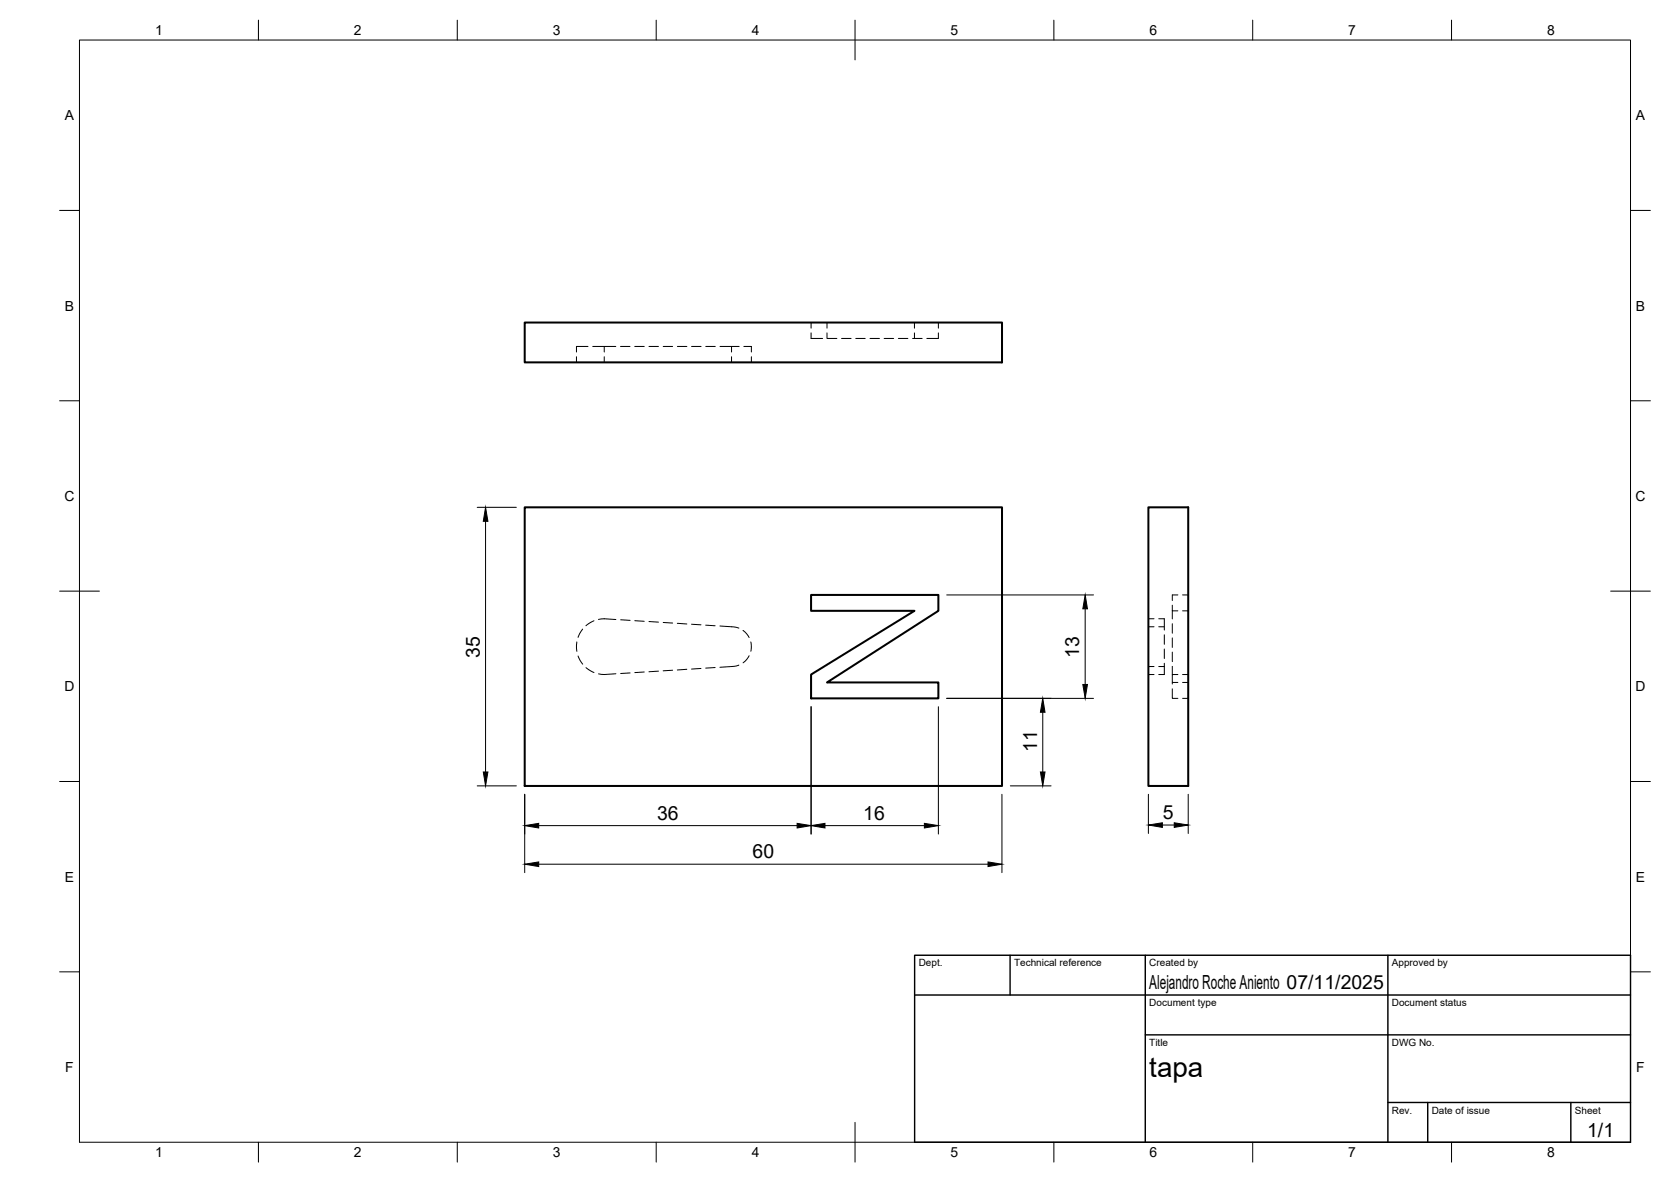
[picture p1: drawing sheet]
<svg xmlns="http://www.w3.org/2000/svg" width="420mm" height="297mm" viewBox="0 0 420 297" stroke-linecap="round" stroke-linejoin="round" font-family="sans-serif">
<!-- layer: Visible -->
<path d="M131.9 81.1h120v10h-120zM131.9 127.5h120v70h-120zM288.8 127.5h10v70h-10zM203.9 149.5h32v4l-28 18h28v4h-32v-6l26-16h-26z" fill="none" stroke="#000" stroke-width=".51"/>
<!-- layer: Hidden -->
<g fill="none" stroke="#000" stroke-width=".25">
<path d="M144.9 89.6v1.5M147.8 87.1h-2.9v1.4M149 87.1h2.9M151.9 89.6v1.5M154.8 87.1h-2.9v1.4M156 87.1h2.4M159.6 87.1h2.4M163.2 87.1h2.4M166.8 87.1h2.3M170.3 87.1h2.4M173.9 87.1h2.4M177.5 87.1h2.4"/>
<path d="M181 87.1h2.9M183.9 89.6v1.5M185.8 87.1h-1.9v1.4M187 87.1h1.9v1.4M188.9 89.6v1.5M203.9 81.1v1.4M203.9 83.7v1.4h2.9M207.9 81.1v1.4M207.9 83.7v1.4M208 85.1h2.4M211.6 85.1h2.4M215.2 85.1h2.4"/>
<path d="M218.8 85.1h2.3M222.3 85.1h2.4M225.9 85.1h2.4M229.5 85.1h2.4M229.9 81.1v1.4M229.9 83.7v1.4M235.9 81.1v1.4M235.9 83.7v1.4h-2.9M146.5 158.1l-1.1 2.1M149.4 156l-2.1 1.3M150.5 155.7l1.4-.2 3 .2M156.1 155.8l2.3 .1"/>
<path d="M159.6 156l2.4 .1M163.2 156.2l2.4 .1M166.8 156.4l2.3 .2M170.3 156.6l2.4 .2M173.9 156.9l2.4 .1M177.4 157.1l2.4 .2M181 157.3a13.7 13.7 0 0 1 4.8 .5M186.8 158.4l1 .9 .6 .9M288.8 157.5h1.4M288.8 155.5h1.4M291.4 155.5h1.4v2.8M291.4 157.5h1.4"/>
<path d="M292.8 159.5v2.4M294.8 152.1v1.4h1.4M294.8 153.5v2M294.8 156.7v2.4M296.2 149.5h-1.4v1.4M297.3 149.5h1.5M297.3 153.5h1.5M145 161.3l.1 2.4M145.4 164.9l1.1 2M147.3 167.8l2.1 1.2M154.9 169.3l-3 .2-1.4-.2M158.4 169.1l-2.3 .2"/>
<path d="M162 168.9l-2.4 .1M165.6 168.7l-2.4 .1M169.1 168.4l-2.3 .2M172.7 168.2l-2.4 .2M176.3 168l-2.4 .1M179.8 167.8l-2.4 .1M185.8 167.1v.1a13.7 13.7 0 0 1-4.8 .5M188.4 164.8l-.6 .9-1 .9M188.8 161.3l.1 .9-.1 1.5M288.8 169.5h1.4M288.8 167.5h1.4M291.4 167.5h1.4"/>
<path d="M292.8 163.1v2.4M292.8 166.7v2.8h-1.4M294.8 167.5v2h1.4M294.8 173.1v2.4h1.4M294.8 171.5h1.4M294.8 160.3v2.4M294.8 163.9v2.4M294.8 169.5v2.4M297.3 171.5h1.5M297.3 169.5h1.5M297.3 175.5h1.5"/>
</g>
<!-- layer: BORDER -->
<g fill="none" stroke="#000" stroke-width=".25">
<path d="M20 10.1h390v276.9h-390zM65 5.1v5M115 5.1v5M165 5.1v5M215 5.1v10M265 5.1v5M315 5.1v5M365 5.1v5M15 52.9h5M410 52.9h5M15 100.7h5M410 100.7h5"/>
<path d="M15 148.6h10M405 148.6h10M15 196.4h5M410 196.4h5M15 244.2h5M410 244.2h5M65 287v5M115 287v5M165 287v5M215 282.1v9.9M265 287v5M315 287v5"/>
<path d="M365 287v5"/>
</g>
<!-- layer: TITLEBLOCK -->
<path d="M230 240.1h180v46.9h-180zM230 250h180M254 240.1v9.9M288 240.1v46.9M349 240.1v46.9M288 260.1h122M349 277.1h61M359 277.1v9.9M395 277.1v9.9" fill="none" stroke="#000" stroke-width=".36"/>
<!-- layer: FD_Dimensions -->
<g fill="none" stroke="#000" stroke-width=".25">
<path d="M120 127.5h9.8M122.1 131v63M238 149.5h37M272.9 153v19M203.9 177.6v32M235.9 177.6v32M238 175.5h37M262.2 179v15M120 197.5h9.8M131.9 199.6v19.7M251.9 199.6v19.7M254 197.5h10.3"/>
<path d="M288.8 199.6v9.9M298.8 199.6v9.9M135.4 217.2h113M135.4 207.5h65M207.4 207.5h25M292.3 207.3h3"/>
</g>
<g fill="#000" stroke="#000" stroke-width=".25">
<path d="M122.1 127.5l.6 3.5h-1.2zM272.9 149.5l.5 3.5h-1.1zM262.2 175.5l.6 3.5h-1.2zM272.3 172h1.1l-.5 3.5zM121.5 194h1.2l-.6 3.5zM261.6 194h1.2l-.6 3.5zM131.9 217.2l3.5-.6v1.2zM131.9 207.5l3.5-.6v1.2zM200.4 206.9l3.5 .6-3.5 .6zM203.9 207.5l3.5-.6v1.2zM232.4 206.9l3.5 .6-3.5 .6zM248.4 216.6l3.5 .6-3.5 .6z"/>
<path d="M288.8 207.3l3.5-.5v1.1zM295.3 206.8l3.5 .5-3.5 .6z"/>
</g>
<text font-size="7" x="289" y="270.6">tapa</text>
<g font-size="4.9">
<text x="120.6" y="165.2" transform="rotate(-90 120.6 165.2)">35</text>
<text x="271.4" y="165.4" transform="rotate(-90 271.4 165.4)">13</text>
<text x="260.8" y="189" transform="rotate(-90 260.8 189)">11</text>
<text x="165.2" y="206">36</text>
<text x="217.1" y="206">16</text>
<text x="292.4" y="205.9">5</text>
<text x="189.3" y="215.7">60</text>
<text x="289" y="248.5">Alejandro Roche Aniento 07/11/2025</text>
<text x="399.1" y="285.7">1/1</text>
</g>
<g font-size="3.5">
<text x="39" y="8.8">1</text>
<text x="89" y="8.8">2</text>
<text x="139" y="8.8">3</text>
<text x="189" y="8.8">4</text>
<text x="239" y="8.8">5</text>
<text x="289" y="8.8">6</text>
<text x="339" y="8.8">7</text>
<text x="389" y="8.8">8</text>
<text x="16.3" y="30.2">A</text>
<text x="411.3" y="30.2">A</text>
<text x="16.3" y="78">B</text>
<text x="411.3" y="78">B</text>
<text x="16.2" y="125.9">C</text>
<text x="411.2" y="125.9">C</text>
<text x="16.2" y="173.7">D</text>
<text x="411.2" y="173.7">D</text>
<text x="16.3" y="221.6">E</text>
<text x="411.3" y="221.6">E</text>
<text x="16.4" y="269.4">F</text>
<text x="411.4" y="269.4">F</text>
<text x="39" y="290.8">1</text>
<text x="89" y="290.8">2</text>
<text x="139" y="290.8">3</text>
<text x="189" y="290.8">4</text>
<text x="239" y="290.8">5</text>
<text x="289" y="290.8">6</text>
<text x="339" y="290.8">7</text>
<text x="389" y="290.8">8</text>
</g>
<g font-size="2.5">
<text x="231" y="242.9">Dept.</text>
<text x="255" y="242.9">Technical reference</text>
<text x="289" y="242.9">Created by</text>
<text x="350" y="242.9">Approved by</text>
<text x="289" y="252.8">Document type</text>
<text x="350" y="252.8">Document status</text>
<text x="289" y="262.9">Title</text>
<text x="350" y="262.9">DWG No.</text>
<text x="350" y="279.9">Rev.</text>
<text x="360" y="279.9">Date of issue</text>
<text x="396" y="279.9">Sheet</text>
</g>
</svg>
